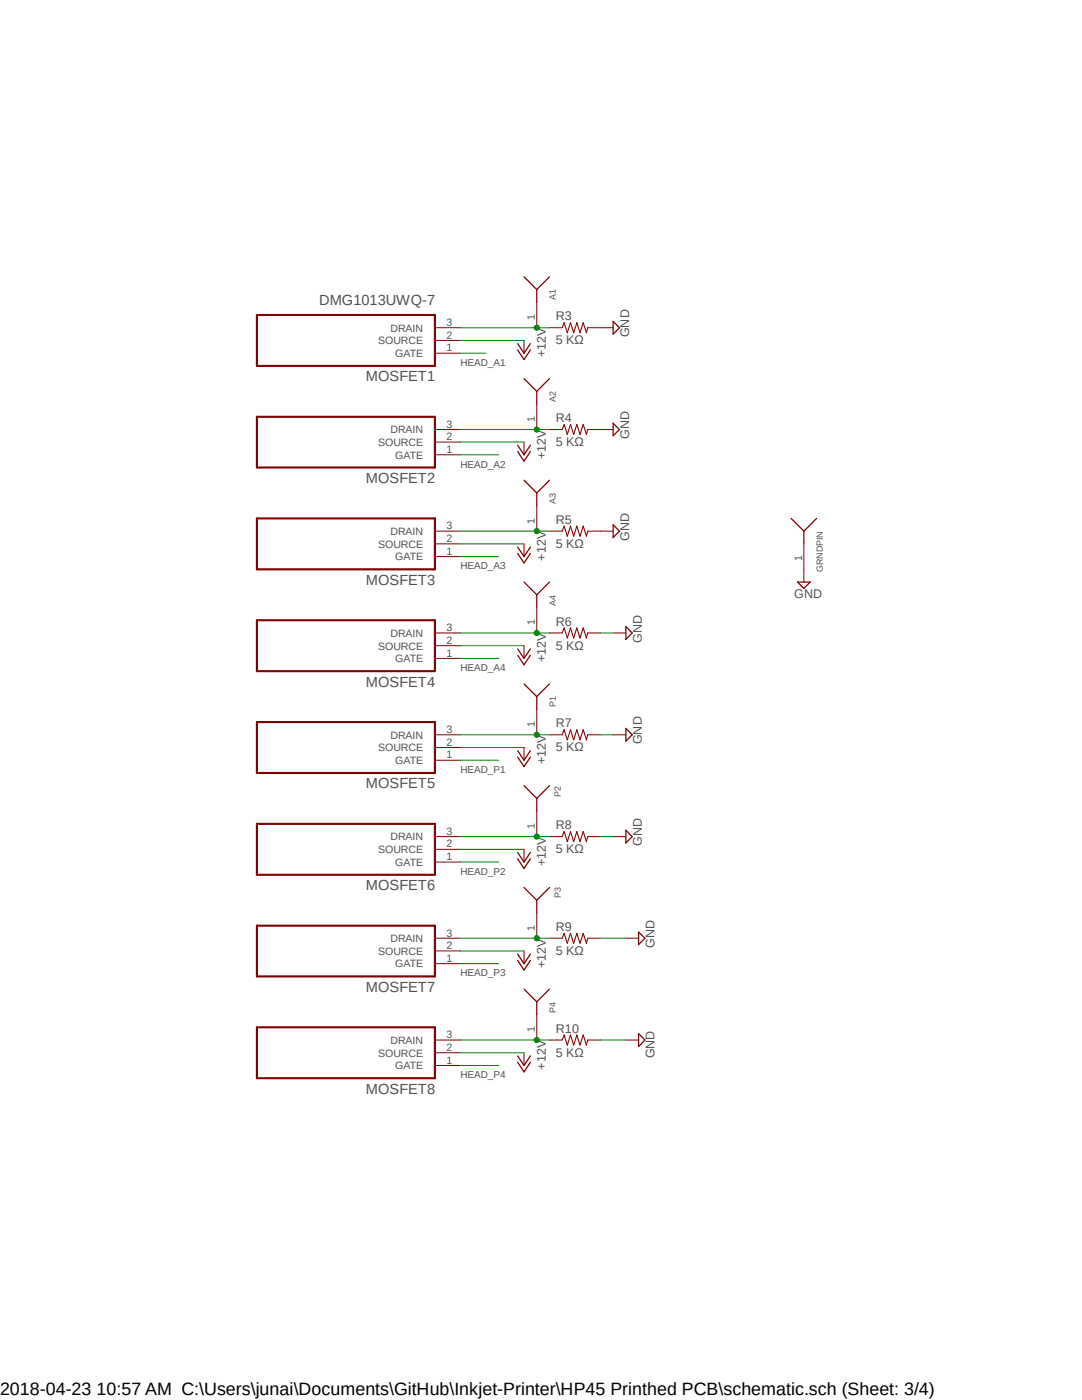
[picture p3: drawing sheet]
<svg xmlns="http://www.w3.org/2000/svg" width="216mm" height="279mm" viewBox="0 0 216 279" stroke-linecap="round" stroke-linejoin="round" font-family="sans-serif">
<path d="M51 55.1l113.8 164.1M164.8 55.1l-113.8 164.1" fill="none" stroke="#fff" stroke-width=".2"/>
<path d="M51.3 62.9h35.5v10.1h-35.5zM51.3 83.2h35.5v10.1h-35.5zM51.3 103.5h35.5v10.1h-35.5zM51.3 123.8h35.5v10.1h-35.5zM51.3 144.1h35.5v10.2h-35.5zM51.3 164.4h35.5v10.2h-35.5zM51.3 184.7h35.5v10.2h-35.5zM51.3 205h35.5v10.2h-35.5z" fill="none" stroke="#800000" stroke-width=".42"/>
<g fill="none" stroke="#800000" stroke-width=".2">
<path d="M86.8 70.5h5.1M86.8 67.9h5.1M86.8 65.4h5.1M104.6 67.9v2.6M107.1 60.3v5.1M109.6 65.4h2.6M117.3 65.4h5M86.8 90.8h5.1M86.8 88.2h5.1M86.8 85.7h5.1M104.6 88.2v2.6M107.1 80.6v5.1"/>
<path d="M109.6 85.7h2.6M117.3 85.7h5M86.8 111.1h5.1M86.8 108.5h5.1M86.8 106h5.1M104.6 108.5v2.6M107.1 100.9v5.1M109.6 106h2.6M117.3 106h5M160.4 108.5v7.7M86.8 131.4h5.1M86.8 128.9h5.1"/>
<path d="M86.8 126.3h5.1M104.6 128.9v2.5M107.1 121.2v5.1M109.6 126.3h2.6M117.3 126.3h2.5M122.3 126.3h2.6M86.8 151.7h5.1M86.8 149.2h5.1M86.8 146.6h5.1M104.6 149.2v2.5M107.1 141.6v5M109.6 146.6h2.6"/>
<path d="M117.3 146.6h2.5M122.3 146.6h2.6M86.8 172h5.1M86.8 169.5h5.1M86.8 167h5.1M104.6 169.5v2.5M107.1 161.9v5.1M109.6 167h2.6M117.3 167h2.5M122.3 167h2.6M86.8 192.3h5.1M86.8 189.8h5.1"/>
<path d="M86.8 187.2h5.1M104.6 189.8v2.5M107.1 182.2v5M109.6 187.2h2.6M117.3 187.2h2.5M124.9 187.2h2.5M86.8 212.6h5.1M86.8 210.1h5.1M86.8 207.6h5.1M104.6 210.1v2.5M107.1 202.5v5.1M109.6 207.6h2.6"/>
<path d="M117.3 207.6h2.5M124.9 207.6h2.5"/>
</g>
<g fill="none" stroke="#800000" stroke-width=".25">
<path d="M104.6 55.2l2.5 2.6M107.1 57.8v2.5M109.6 55.2l-2.5 2.6M103.3 68.6l1.3 1.9 1.2-1.9M103.3 69.8l1.3 2 1.2-2M104.6 75.6l2.5 2.5M107.1 78.1v2.5M109.6 75.6l-2.5 2.5M122.3 64.1l1.3 1.3-1.3 1.3zM103.3 88.9l1.3 1.9 1.2-1.9M103.3 90.1l1.3 1.9 1.2-1.9M104.6 95.8l2.5 2.6"/>
<path d="M107.1 98.4v2.5M109.6 95.8l-2.5 2.6M122.3 84.5l1.3 1.2-1.3 1.3zM103.3 109.2l1.3 1.9 1.2-1.9M103.3 110.4l1.3 2 1.2-2M104.6 116.2l2.5 2.5M107.1 118.7v2.5M109.6 116.2l-2.5 2.5M122.3 104.7l1.3 1.3-1.3 1.3zM157.9 103.5l2.5 2.5M159.1 116.2h2.6l-1.3 1.2zM160.4 106v2.5"/>
<path d="M162.9 103.5l-2.5 2.5M103.3 129.5l1.3 1.9 1.2-1.9M103.3 130.8l1.3 1.9 1.2-1.9M104.6 136.5l2.5 2.5M107.1 139v2.6M109.6 136.5l-2.5 2.5M124.9 125.1l1.3 1.2-1.3 1.3zM103.3 149.8l1.3 1.9 1.2-1.9M103.3 151.1l1.3 1.9 1.2-1.9M104.6 156.8l2.5 2.5M107.1 159.3v2.6M109.6 156.8l-2.5 2.5"/>
<path d="M124.9 145.4l1.3 1.2-1.3 1.3zM103.3 170.1l1.3 1.9 1.2-1.9M103.3 171.4l1.3 1.9 1.2-1.9M104.6 177.1l2.5 2.6M107.1 179.7v2.5M109.6 177.1l-2.5 2.6M124.9 165.7l1.3 1.3-1.3 1.2zM103.3 190.4l1.3 1.9 1.2-1.9M103.3 191.7l1.3 1.9 1.2-1.9M104.6 197.4l2.5 2.5M107.1 199.9v2.6M109.6 197.4l-2.5 2.5"/>
<path d="M127.4 186l1.3 1.2-1.3 1.3zM103.3 210.7l1.3 1.9 1.2-1.9M103.3 212l1.3 1.9 1.2-1.9M127.4 206.3l1.3 1.3-1.3 1.2z"/>
</g>
<path d="M112.2 65.4l.4-1 .6 2 .6-2 .7 2 .6-2 .6 2 .7-2 .6 2 .3-1M112.2 85.7l.4-1 .6 2 .6-2 .7 2 .6-2 .6 2 .7-2 .6 2 .3-1M112.2 106l.4-1 .6 2 .6-2 .7 2 .6-2 .6 2 .7-2 .6 2 .3-1M112.2 126.3l.4-1 .6 2 .6-2 .7 2 .6-2 .6 2 .7-2 .6 2 .3-1M112.2 146.6l.4-1 .6 2.1 .6-2.1 .7 2.1 .6-2.1 .6 2.1 .7-2.1 .6 2.1 .3-1.1M112.2 167l.4-1.1 .6 2.1 .6-2.1 .7 2.1 .6-2.1 .6 2.1 .7-2.1 .6 2.1 .3-1M112.2 187.2l.4-.9 .6 2 .6-2 .7 2 .6-2 .6 2 .7-2 .6 2 .3-1.1M112.2 207.6l.4-1.1 .6 2.1 .6-2.1 .7 2.1 .6-2.1 .6 2.1 .7-2.1 .6 2.1 .3-1" fill="none" stroke="#800000" stroke-width=".21"/>
<path d="M91.9 65.4h17.7" fill="none" stroke="#008000" stroke-width=".2"/>
<circle cx="107.1" cy="65.4" r=".51" fill="#008000"/>
<g fill="none" stroke="#008000" stroke-width=".2">
<path d="M91.9 85.7h17.7"/>
<circle cx="107.1" cy="65.4" r=".51"/>
</g>
<circle cx="107.1" cy="85.7" r=".51" fill="#008000"/>
<g fill="none" stroke="#008000" stroke-width=".2">
<path d="M91.9 106h17.7"/>
<circle cx="107.1" cy="85.7" r=".51"/>
</g>
<circle cx="107.1" cy="106" r=".51" fill="#008000"/>
<g fill="none" stroke="#008000" stroke-width=".2">
<path d="M91.9 126.3h17.7"/>
<circle cx="107.1" cy="106" r=".51"/>
</g>
<circle cx="107.1" cy="126.3" r=".51" fill="#008000"/>
<g fill="none" stroke="#008000" stroke-width=".2">
<path d="M91.9 146.6h17.7"/>
<circle cx="107.1" cy="126.3" r=".51"/>
</g>
<circle cx="107.1" cy="146.6" r=".51" fill="#008000"/>
<g fill="none" stroke="#008000" stroke-width=".2">
<path d="M91.9 167h17.7"/>
<circle cx="107.1" cy="146.6" r=".51"/>
</g>
<circle cx="107.1" cy="167" r=".51" fill="#008000"/>
<g fill="none" stroke="#008000" stroke-width=".2">
<path d="M91.9 187.2h17.7"/>
<circle cx="107.1" cy="167" r=".51"/>
</g>
<circle cx="107.1" cy="187.2" r=".51" fill="#008000"/>
<g fill="none" stroke="#008000" stroke-width=".2">
<path d="M91.9 207.6h17.7"/>
<circle cx="107.1" cy="187.2" r=".51"/>
</g>
<circle cx="107.1" cy="207.6" r=".51" fill="#008000"/>
<g fill="none" stroke="#008000" stroke-width=".2">
<path d="M91.9 67.9h12.7M91.9 70.5h5M91.9 90.8h7.6M91.9 88.2h12.7M91.9 111.1h7.6M91.9 108.5h12.7M91.9 131.4h7.6M91.9 128.9h12.7M119.8 126.3h2.5M91.9 151.7h7.6M91.9 149.2h12.7M119.8 146.6h2.5"/>
<path d="M91.9 172h7.6M91.9 169.5h12.7M119.8 167h2.5M91.9 192.3h7.6M91.9 189.8h12.7M119.8 187.2h5.1M91.9 212.6h7.6M91.9 210.1h12.7M119.8 207.6h5.1"/>
<circle cx="107.1" cy="207.6" r=".51"/>
</g>
<text font-size="3.6" x="0" y="278.4">2018-04-23 10:57 AM C:\Users\junai\Documents\GitHub\Inkjet-Printer\HP45 Printhed PCB\schematic.sch (Sheet: 3/4)</text>
<g font-size="2.9" fill="#505050">
<text x="63.7" y="60.9">DMG1013UWQ-7</text>
<text x="73" y="76.1">MOSFET1</text>
<text x="73" y="96.4">MOSFET2</text>
<text x="73" y="116.7">MOSFET3</text>
<text x="73" y="137">MOSFET4</text>
<text x="73" y="157.4">MOSFET5</text>
<text x="73" y="177.6">MOSFET6</text>
<text x="73" y="197.9">MOSFET7</text>
<text x="73" y="218.3">MOSFET8</text>
</g>
<g font-size="2.5" fill="#505050">
<text x="110.9" y="63.9">R3</text>
<text x="108.9" y="71.3" transform="rotate(-90 108.9 71.3)">+12V</text>
<text x="110.9" y="68.7">5 KΩ</text>
<text x="125.5" y="67.3" transform="rotate(-90 125.5 67.3)">GND</text>
<text x="110.9" y="89">5 KΩ</text>
<text x="110.9" y="84.2">R4</text>
<text x="125.5" y="87.6" transform="rotate(-90 125.5 87.6)">GND</text>
<text x="108.9" y="91.6" transform="rotate(-90 108.9 91.6)">+12V</text>
<text x="110.9" y="104.5">R5</text>
<text x="125.5" y="107.9" transform="rotate(-90 125.5 107.9)">GND</text>
<text x="108.9" y="111.9" transform="rotate(-90 108.9 111.9)">+12V</text>
<text x="110.9" y="109.3">5 KΩ</text>
<text x="158.5" y="119.3">GND</text>
<text x="110.9" y="124.8">R6</text>
<text x="110.9" y="129.6">5 KΩ</text>
<text x="128.1" y="128.2" transform="rotate(-90 128.1 128.2)">GND</text>
<text x="108.9" y="132.2" transform="rotate(-90 108.9 132.2)">+12V</text>
<text x="110.9" y="149.9">5 KΩ</text>
<text x="110.9" y="145.2">R7</text>
<text x="128.1" y="148.5" transform="rotate(-90 128.1 148.5)">GND</text>
<text x="108.9" y="152.5" transform="rotate(-90 108.9 152.5)">+12V</text>
<text x="110.9" y="165.4">R8</text>
<text x="108.9" y="172.8" transform="rotate(-90 108.9 172.8)">+12V</text>
<text x="110.9" y="170.3">5 KΩ</text>
<text x="128.1" y="168.9" transform="rotate(-90 128.1 168.9)">GND</text>
<text x="110.9" y="185.8">R9</text>
<text x="110.9" y="190.5">5 KΩ</text>
<text x="130.6" y="189.2" transform="rotate(-90 130.6 189.2)">GND</text>
<text x="108.9" y="193.2" transform="rotate(-90 108.9 193.2)">+12V</text>
<text x="110.9" y="206.1">R10</text>
<text x="108.9" y="213.4" transform="rotate(-90 108.9 213.4)">+12V</text>
<text x="110.9" y="210.9">5 KΩ</text>
<text x="130.6" y="211.2" transform="rotate(-90 130.6 211.2)">GND</text>
</g>
<g font-size="2.1" fill="#505050">
<text x="89.1" y="65">3</text>
<text x="106.7" y="63.8" transform="rotate(-90 106.7 63.8)">1</text>
<text x="75.4" y="68.7">SOURCE</text>
<text x="77.9" y="66.2">DRAIN</text>
<text x="78.9" y="71.2">GATE</text>
<text x="89.1" y="70.1">1</text>
<text x="89.1" y="67.6">2</text>
<text x="75.4" y="89">SOURCE</text>
<text x="77.9" y="86.5">DRAIN</text>
<text x="89.1" y="87.9">2</text>
<text x="89.1" y="85.3">3</text>
<text x="106.7" y="84.2" transform="rotate(-90 106.7 84.2)">1</text>
<text x="78.9" y="91.5">GATE</text>
<text x="89.1" y="90.4">1</text>
<text x="77.9" y="106.8">DRAIN</text>
<text x="89.1" y="105.7">3</text>
<text x="106.7" y="104.5" transform="rotate(-90 106.7 104.5)">1</text>
<text x="75.4" y="109.3">SOURCE</text>
<text x="78.9" y="111.8">GATE</text>
<text x="89.1" y="110.7">1</text>
<text x="89.1" y="108.2">2</text>
<text x="160.1" y="112.1" transform="rotate(-90 160.1 112.1)">1</text>
<text x="89.1" y="126">3</text>
<text x="106.7" y="124.8" transform="rotate(-90 106.7 124.8)">1</text>
<text x="75.4" y="129.6">SOURCE</text>
<text x="77.9" y="127.1">DRAIN</text>
<text x="89.1" y="131.1">1</text>
<text x="89.1" y="128.5">2</text>
<text x="78.9" y="132.2">GATE</text>
<text x="75.4" y="149.9">SOURCE</text>
<text x="77.9" y="147.4">DRAIN</text>
<text x="89.1" y="148.8">2</text>
<text x="89.1" y="146.3">3</text>
<text x="106.7" y="145.1" transform="rotate(-90 106.7 145.1)">1</text>
<text x="78.9" y="152.5">GATE</text>
<text x="89.1" y="151.3">1</text>
<text x="77.9" y="167.7">DRAIN</text>
<text x="89.1" y="166.6">3</text>
<text x="106.7" y="165.4" transform="rotate(-90 106.7 165.4)">1</text>
<text x="75.4" y="170.3">SOURCE</text>
<text x="78.9" y="172.8">GATE</text>
<text x="89.1" y="171.7">1</text>
<text x="89.1" y="169.1">2</text>
<text x="106.7" y="185.7" transform="rotate(-90 106.7 185.7)">1</text>
<text x="75.4" y="190.6">SOURCE</text>
<text x="77.9" y="188">DRAIN</text>
<text x="89.1" y="192">1</text>
<text x="89.1" y="189.4">2</text>
<text x="89.1" y="186.9">3</text>
<text x="78.9" y="193.1">GATE</text>
<text x="77.9" y="208.3">DRAIN</text>
<text x="89.1" y="209.8">2</text>
<text x="89.1" y="207.2">3</text>
<text x="106.7" y="206" transform="rotate(-90 106.7 206)">1</text>
<text x="75.4" y="210.9">SOURCE</text>
<text x="78.9" y="213.4">GATE</text>
<text x="89.1" y="212.3">1</text>
</g>
<g font-size="2" fill="#505050">
<text x="91.9" y="73">HEAD_A1</text>
<text x="91.9" y="93.3">HEAD_A2</text>
<text x="91.9" y="113.6">HEAD_A3</text>
<text x="91.9" y="133.9">HEAD_A4</text>
<text x="91.9" y="154.3">HEAD_P1</text>
<text x="91.9" y="174.6">HEAD_P2</text>
<text x="91.9" y="194.9">HEAD_P3</text>
<text x="91.9" y="215.2">HEAD_P4</text>
</g>
<g font-size="1.8" fill="#505050">
<text x="110.9" y="59.9" transform="rotate(-90 110.9 59.9)">A1</text>
<text x="110.9" y="80.3" transform="rotate(-90 110.9 80.3)">A2</text>
<text x="110.9" y="100.5" transform="rotate(-90 110.9 100.5)">A3</text>
<text x="164.2" y="114.2" transform="rotate(-90 164.2 114.2)">GRNDPIN</text>
<text x="110.9" y="120.9" transform="rotate(-90 110.9 120.9)">A4</text>
<text x="110.9" y="141.2" transform="rotate(-90 110.9 141.2)">P1</text>
<text x="111.9" y="159" transform="rotate(-90 111.9 159)">P2</text>
<text x="111.9" y="179.3" transform="rotate(-90 111.9 179.3)">P3</text>
<text x="110.9" y="202.1" transform="rotate(-90 110.9 202.1)">P4</text>
</g>
</svg>
